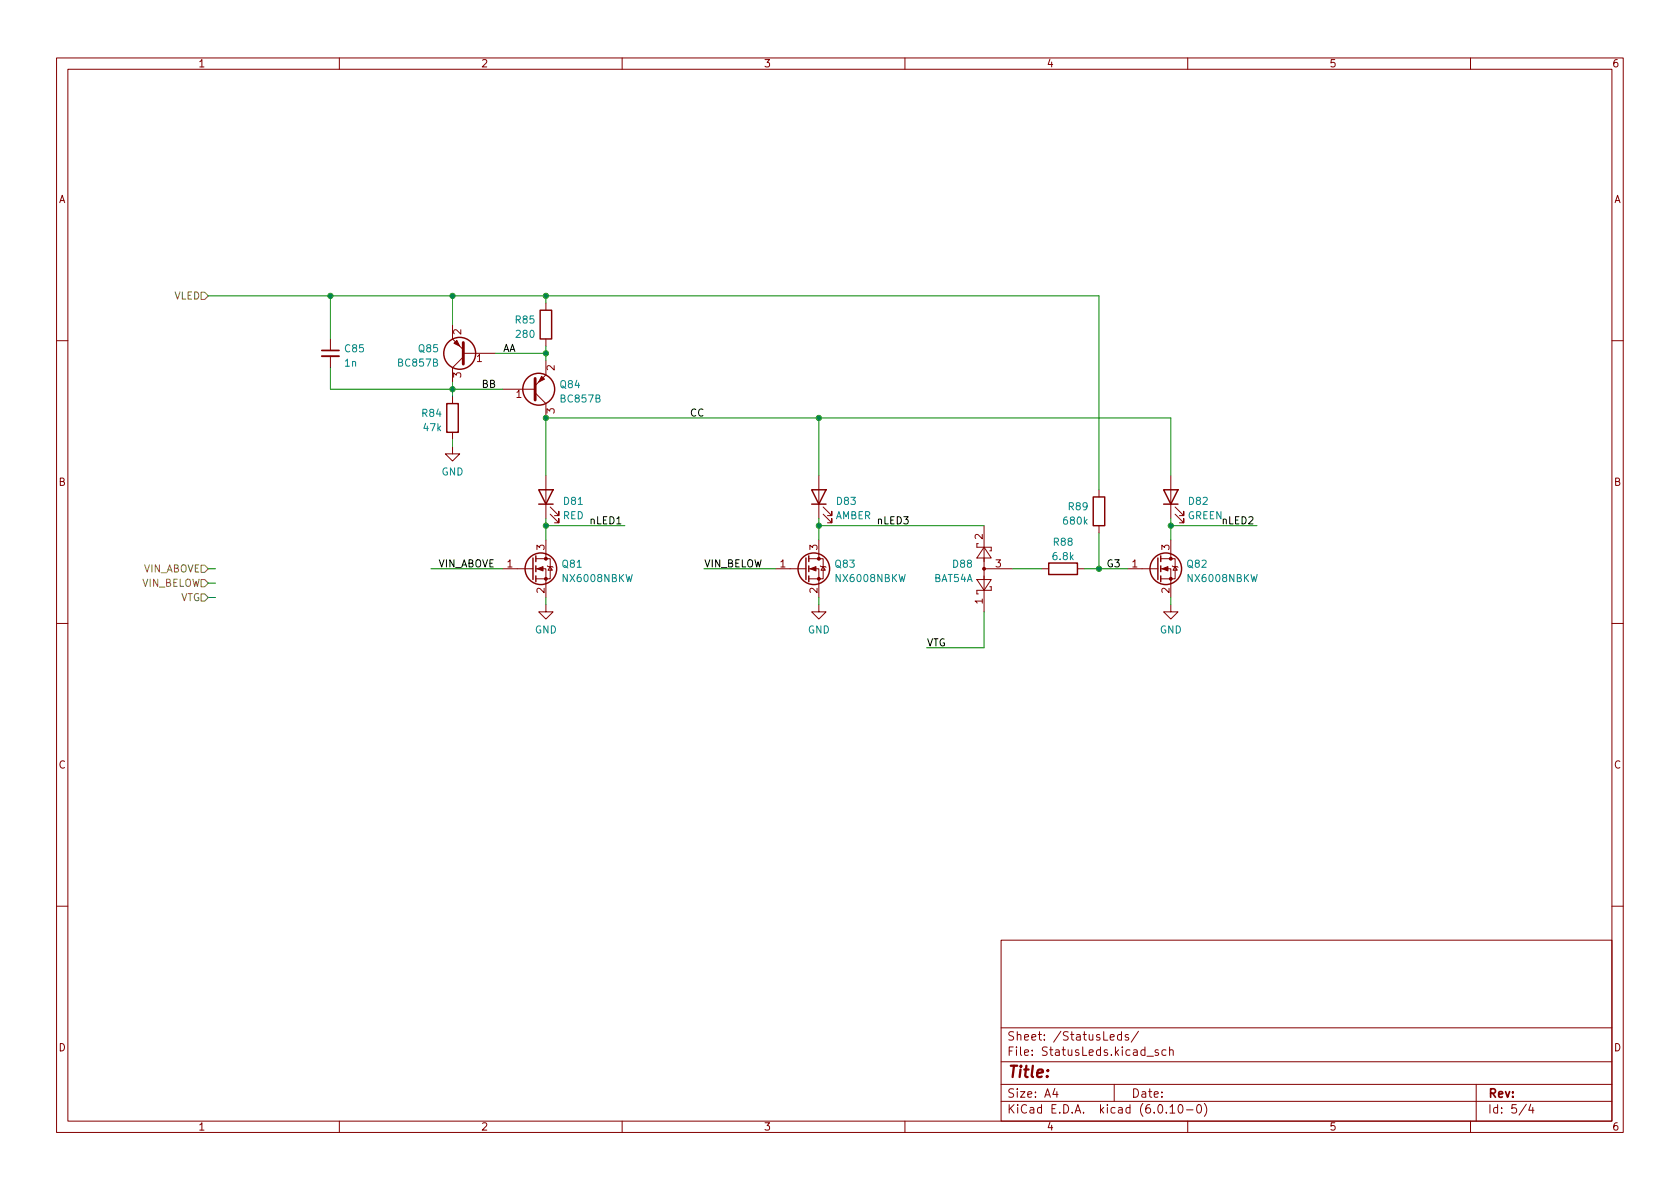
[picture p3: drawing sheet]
<svg xmlns="http://www.w3.org/2000/svg" width="297mm" height="210mm" viewBox="0 0 297 210" stroke-linecap="round" stroke-linejoin="round" font-family="sans-serif">
<g fill="none" stroke="#840000" stroke-width=".18">
<path d="M10 10.2h277v190.1h-277zM12 12.2h273v186.1h-273zM60 10.2v2M110 10.2v2M160 10.2v2M210 10.2v2M260 10.2v2M58.4 59.9v2.1M80 57.4v2.5l1.9 1.9M96.5 53.6v1.3M96.5 59.9v1.3M10 60.2h2"/>
<path d="M58.4 63v2M80 79v1.3h-1.3l1.3 1.2 1.3-1.2h-1.3M80 70.1v1.3M80 76.4v1.3M81.9 63.1l-1.9 1.9v2.6M81.9 62.5h5.7M88.9 68.8h5.7M94.6 69.5l1.9 1.9v2.5M96.5 63.7v2.6l-1.9 1.9M285 60.2h2M94.7 98.8h2.6v3.6h-2.6M96.5 84.1v7.6"/>
<path d="M96.5 95.5v3.3M97.3 90.9l1.5 1.6v-.8v.8h-.8M97.3 89.7l1.5 1.5v-.8v.8h-.8M143 98.8h2.5v3.6h-2.5M144.8 84.1v7.6M144.8 95.5v3.3M145.5 90.9l1.6 1.6v-.8v.8h-.8M145.5 89.7l1.6 1.5v-.8v.8h-.8M173 96.1h-.3v.7h2.6v.6h-.3M174 96.8l1.3 1.9h-2.6zM174 93v15.2M194.3 86.6v1.3"/>
<path d="M194.3 93v1.2M205.2 98.8h2.6v3.6h-2.6M207 84.1v7.6M207 95.5v3.3M207.8 90.9l1.5 1.6v-.8v.8h-.8M207.8 89.7l1.5 1.5v-.8v.8h-.8M10 110.2h2M88.9 100.6h5.3M94.7 100.6h1.8v5.1M96.5 106.9v1.3h-1.3l1.3 1.3 1.3-1.3h-1.3M96.8 100.1l.1 .1h.8l.1 .1M97.3 100.2l.4 .6h-.8z"/>
<path d="M137.2 100.6h5.3M143 100.6h1.8v5.1M144.8 106.9v1.3h-1.3l1.3 1.3 1.2-1.3h-1.2M145 100.1l.2 .1h.7l.1 .1M145.5 100.2l.4 .6h-.7zM172.7 102.5h2.6l-1.3 1.9zM174 100.6h5.1M175 103.8h.3v.6h-2.6v.6h.3M184.1 100.6h1.3M190.5 100.6h1.3M199.4 100.6h5.3M205.2 100.6h1.8v5.1"/>
<path d="M207 106.9v1.3h-1.3l1.3 1.3 1.3-1.3h-1.3M207.3 100.1l.1 .1h.8l.1 .1M207.8 100.2l.4 .6h-.8zM285 110.2h2M10 160.2h2M177 166.3h108v32h-108zM285 160.2h2M60 198.3v2M110 198.3v2M160 198.3v2M177 194.8h108M177 191.8h108"/>
<path d="M177 187.8h108M177 181.8h108M186.5 192.5l-.4 1h1M186.9 193v1M196.3 183.4l.7-.1-.1-.3-.4-.1-.2 .2 .1 .8h.5M197 191.8v3M198.3 183l-.4-.1-.3 .3v.4l.1 .3h.6M198.3 182.4v1.5M199.5 183l-.4-.1-.2 .2 .1 .3 .5 .1v.4h-.6M201.3 182.4l-1.3 1.9M202.8 186.8h1.1M204.8 185.7l-.4-.1-.2 .2 .1 .3 .5 .1v.4h-.6"/>
<path d="M206.1 185.7l-.4-.1-.3 .3v.4l.2 .3h.5M206.8 185.8l.2-.2 .4 .1v.9M206.8 185.1v1.5M206.9 195.8l.4-.5v1.5M206.9 196.8h.8M208.5 195.4l.1-.1a.81 .81 0 0 1 .6 .7 .81 .81 0 0 1-.3 .8h-.1a.81 .81 0 0 1-.6-.6 .81 .81 0 0 1 .3-.8zM209.8 196.3h1.1M210 198.3v2M211.8 195.4l.1-.1a.81 .81 0 0 1 .6 .7 .81 .81 0 0 1-.3 .8h-.1a.81 .81 0 0 1-.6-.6 .81 .81 0 0 1 .3-.8zM212.9 195.1a1.72 1.72 0 0 1 0 2.3M260 198.3v2M261 191.8v6.5"/>
<path d="M269.9 195.3l-1.3 1.9M270.6 195.3l-.3 1h.9M271 195.8v1"/>
</g>
<g fill="none" stroke="#840000" stroke-width=".25">
<path d="M95.5 54.9h2v5h-2zM79 71.4h2v5h-2zM94.2 98.7v3.8M94.7 98.3v1M95.2 86.6h2.6l-1.3 2.5zM95.2 89.1h2.6M142.5 98.7v3.8M143 98.3v1M143.5 86.6h2.5l-1.2 2.5zM143.5 89.1h2.5M185.4 99.6h5.1v2h-5.1zM193.3 87.9h2v5.1h-2z"/>
<path d="M204.7 98.7v3.8M205.2 98.3v1M205.7 86.6h2.6l-1.3 2.5zM205.7 89.1h2.6M94.7 100.1v1M94.7 101.8v1.1M143 100.1v1M143 101.8v1.1M205.2 100.1v1M205.2 101.8v1.1"/>
<circle cx="81.3" cy="62.5" r="2.82"/>
<circle cx="95.2" cy="68.8" r="2.82"/>
<circle cx="95.6" cy="100.6" r="2.79"/>
<circle cx="143.9" cy="100.6" r="2.79"/>
<circle cx="206.1" cy="100.6" r="2.79"/>
</g>
<g fill="#840000" stroke="#840000" stroke-width=".18">
<path d="M205.5 100.6l1-.4v.8z"/>
<path d="M95 100.6l1-.4v.8z"/>
<path d="M80.3 60.7l.5-.5 .5 1z"/>
<path d="M143.3 100.6l1-.4v.8z"/>
<path d="M95.8 66.5l.5 .6-1.1 .5z"/>
<circle cx="207" cy="102.4" r=".25"/>
<circle cx="207" cy="98.8" r=".25"/>
<circle cx="96.5" cy="102.4" r=".25"/>
<circle cx="96.5" cy="98.8" r=".25"/>
<circle cx="174" cy="100.6" r=".25"/>
<circle cx="144.8" cy="102.4" r=".25"/>
<circle cx="144.8" cy="98.8" r=".25"/>
</g>
<path d="M81.9 60.6v3.8M94.6 66.9v3.8" fill="none" stroke="#840000" stroke-width=".51"/>
<path d="M56.9 63h3" fill="none" stroke="#840000" stroke-width=".33"/>
<path d="M56.9 62h3" fill="none" stroke="#840000" stroke-width=".3"/>
<path d="M35.6 51.7h.6l.6 .6-.6 .7h-.6zM35.6 99.9h.6l.6 .7-.6 .6h-.6zM35.6 102.5h.6l.6 .6-.6 .7h-.6zM35.6 105h.6l.6 .7-.6 .6h-.6z" fill="none" stroke="#848400" stroke-width=".18"/>
<g fill="none" stroke="#008400" stroke-width=".18">
<path d="M36.8 52.3h157.5v34.3M58.4 52.3v7.6M80 52.3v5.1M96.5 52.3v1.3M58.4 65v3.8h30.5M80 67.6v2.5M80 77.7v1.3M87.6 62.5h8.9M96.5 61.2v2.5M144.8 73.9v10.2M96.5 84.1v-10.2h110.5v10.2M96.5 91.7v3.8"/>
<path d="M96.5 93h14M144.8 91.7v3.8M144.8 93h29.2M194.3 94.2v6.4M207 93h15.2M207 91.7v3.8M36.8 105.7h1.3M36.8 103.1h1.3M36.8 100.6h1.3M76.2 100.6h12.7M96.5 105.7v1.2M124.5 100.6h12.7"/>
<path d="M144.8 105.7v1.2M174 108.2v6.3h-10.2M179.1 100.6h5M191.8 100.6h7.6M207 105.7v1.2"/>
</g>
<g fill="#008400" stroke="#008400" stroke-width=".18">
<circle cx="80" cy="68.8" r=".46"/>
<circle cx="80" cy="52.3" r=".46"/>
<circle cx="58.4" cy="52.3" r=".46"/>
<circle cx="96.5" cy="52.3" r=".46"/>
<circle cx="96.5" cy="62.5" r=".46"/>
<circle cx="96.5" cy="93" r=".46"/>
<circle cx="96.5" cy="73.9" r=".46"/>
<circle cx="144.8" cy="73.9" r=".46"/>
<circle cx="144.8" cy="93" r=".46"/>
<circle cx="207" cy="93" r=".46"/>
<circle cx="194.3" cy="100.6" r=".46"/>
</g>
<text font-size="2.8" fill="#840000" x="178" y="190.6">Title:</text>
<g font-size="2.1" fill="#840000">
<text x="178" y="184">Sheet: /StatusLeds/</text>
<text x="178" y="186.7">File: StatusLeds.kicad_sch</text>
<text x="178" y="196.9">KiCad E.D.A. kicad (6.0.10-0)</text>
<text x="178" y="194.1">Size: A4</text>
<text x="200" y="194.1">Date:</text>
<text x="263" y="194.1">Rev:</text>
<text x="263" y="196.9">Id: 5/4</text>
</g>
<g font-size="1.8" fill="#840000">
<text x="35" y="11.9">1</text>
<text x="85" y="11.9">2</text>
<text x="135" y="11.9">3</text>
<text x="185" y="11.9">4</text>
<text x="235" y="11.9">5</text>
<text x="285" y="11.9">6</text>
<text x="10.3" y="35.9">A</text>
<text x="285.3" y="35.9">A</text>
<text x="81.5" y="59.2" transform="rotate(-90 81.5 59.2)">2</text>
<text x="84.3" y="64">1</text>
<text x="98" y="65.5" transform="rotate(-90 98 65.5)">2</text>
<text x="81.5" y="66.8" transform="rotate(-90 81.5 66.8)">3</text>
<text x="91.3" y="70.4">1</text>
<text x="98" y="73.1" transform="rotate(-90 98 73.1)">3</text>
<text x="10.3" y="85.9">B</text>
<text x="285.3" y="85.9">B</text>
<text x="173.7" y="95.4" transform="rotate(-90 173.7 95.4)">2</text>
<text x="89.7" y="100.3">1</text>
<text x="96.3" y="97.3" transform="rotate(-90 96.3 97.3)">3</text>
<text x="137.9" y="100.3">1</text>
<text x="144.5" y="97.3" transform="rotate(-90 144.5 97.3)">3</text>
<text x="176" y="100.3">3</text>
<text x="200.2" y="100.3">1</text>
<text x="206.8" y="97.3" transform="rotate(-90 206.8 97.3)">3</text>
<text x="96.3" y="104.9" transform="rotate(-90 96.3 104.9)">2</text>
<text x="144.5" y="104.9" transform="rotate(-90 144.5 104.9)">2</text>
<text x="173.7" y="106.8" transform="rotate(-90 173.7 106.8)">1</text>
<text x="206.8" y="104.9" transform="rotate(-90 206.8 104.9)">2</text>
<text x="10.3" y="135.9">C</text>
<text x="285.3" y="135.9">C</text>
<text x="10.3" y="185.9">D</text>
<text x="285.3" y="185.9">D</text>
<text x="35" y="199.9">1</text>
<text x="85" y="199.9">2</text>
<text x="135" y="199.9">3</text>
<text x="185" y="199.9">4</text>
<text x="235" y="199.9">5</text>
<text x="285" y="199.9">6</text>
</g>
<g font-size="1.8" fill="#848400">
<text x="30.7" y="53">VLED</text>
<text x="25.2" y="101.2">VIN_ABOVE</text>
<text x="24.9" y="103.8">VIN_BELOW</text>
<text x="31.8" y="106.3">VTG</text>
</g>
<g font-size="1.8" fill="#008484">
<text x="91.2" y="57.2">R85</text>
<text x="91.4" y="59.7">280</text>
<text x="61" y="64.8">1n</text>
<text x="61" y="62.3">C85</text>
<text x="70.5" y="64.8">BC857B</text>
<text x="74.1" y="62.3">Q85</text>
<text x="99.1" y="68.6">Q84</text>
<text x="99.2" y="71.2">BC857B</text>
<text x="74.7" y="73.7">R84</text>
<text x="75" y="76.2">47k</text>
<text x="78" y="84.1">GND</text>
<text x="99.7" y="89.3">D81</text>
<text x="148" y="89.3">D83</text>
<text x="210.2" y="89.3">D82</text>
<text x="99.5" y="91.8">RED</text>
<text x="147.7" y="91.8">AMBER</text>
<text x="188.2" y="92.8">680k</text>
<text x="189" y="90.2">R89</text>
<text x="209.9" y="91.8">GREEN</text>
<text x="99.5" y="100.4">Q81</text>
<text x="147.7" y="100.4">Q83</text>
<text x="168.5" y="100.4">D88</text>
<text x="186.2" y="99">6.8k</text>
<text x="186.3" y="96.5">R88</text>
<text x="210" y="100.4">Q82</text>
<text x="99.7" y="102.9">NX6008NBKW</text>
<text x="147.9" y="102.9">NX6008NBKW</text>
<text x="165.1" y="102.9">BAT54A</text>
<text x="210.2" y="102.9">NX6008NBKW</text>
<text x="94.6" y="112">GND</text>
<text x="142.8" y="112">GND</text>
<text x="205" y="112">GND</text>
</g>
<g font-size="1.8">
<text x="88.9" y="62.2">AA</text>
<text x="85.1" y="68.6">BB</text>
<text x="121.9" y="73.6">CC</text>
<text x="104.1" y="92.7">nLED1</text>
<text x="154.9" y="92.7">nLED3</text>
<text x="215.9" y="92.7">nLED2</text>
<text x="77.5" y="100.3">VIN_ABOVE</text>
<text x="124.5" y="100.3">VIN_BELOW</text>
<text x="195.6" y="100.3">G3</text>
<text x="163.8" y="114.3">VTG</text>
</g>
</svg>
